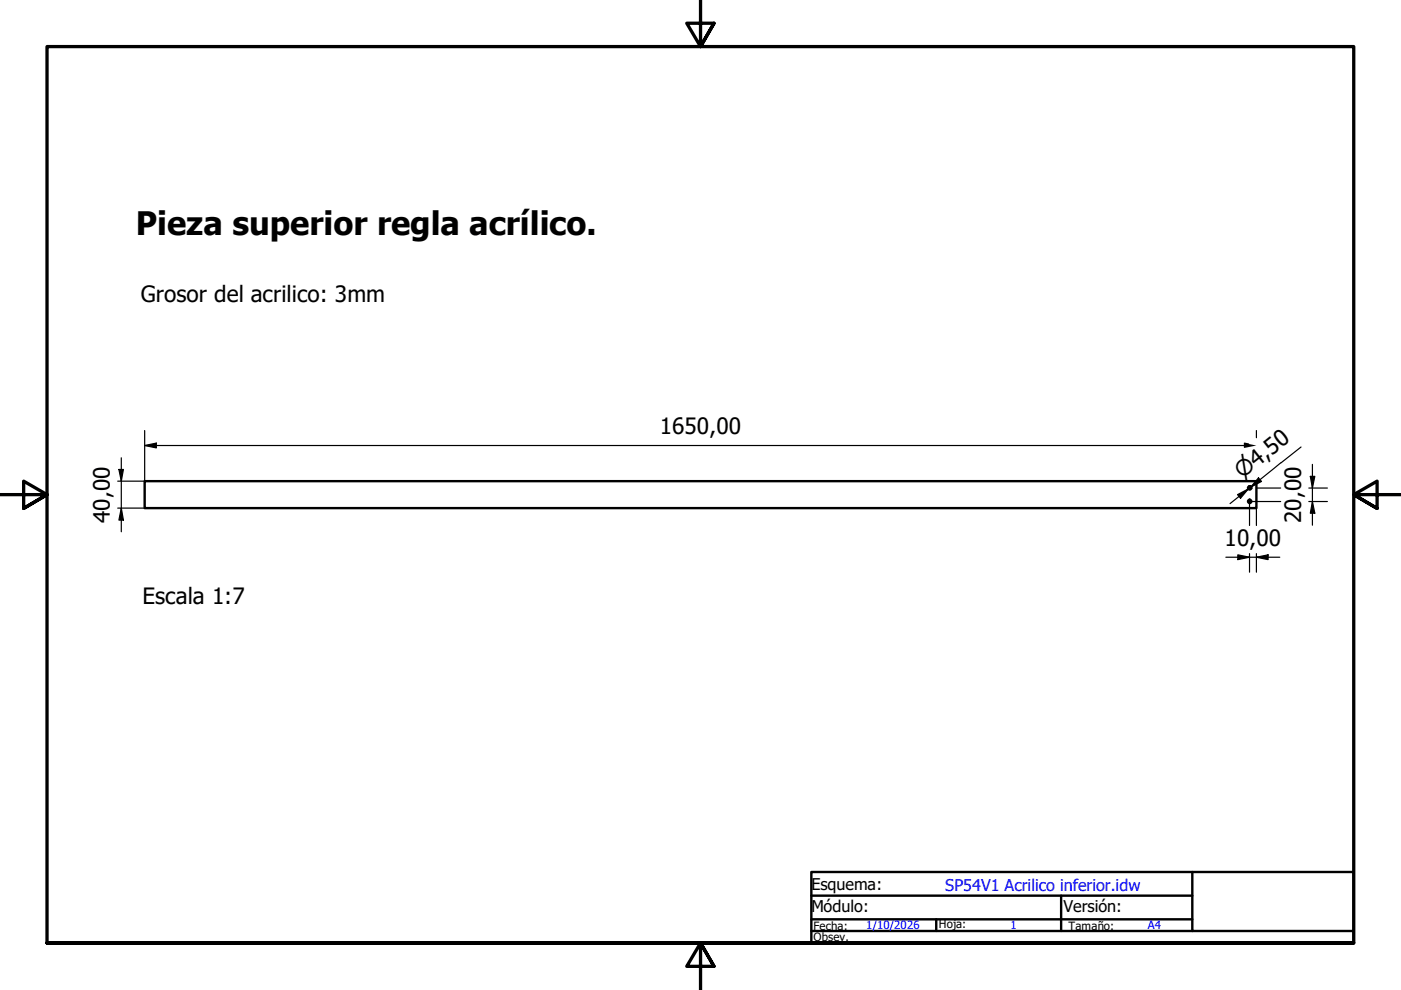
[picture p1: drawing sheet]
<svg xmlns="http://www.w3.org/2000/svg" width="297mm" height="210mm" viewBox="0 0 297 210" stroke-linecap="round" stroke-linejoin="round" font-family="sans-serif">
<!-- layer: Visible (ISO) -->
<g fill="none" stroke="#000" stroke-width=".51">
<path d="M30.7 102h235.7v5.7h-235.7z"/>
<circle cx="265" cy="103.4" r=".35"/>
<circle cx="265" cy="106.3" r=".35"/>
</g>
<!-- layer: Border (ISO) -->
<path d="M148.5 -.1v10l-2.9-5h5.8l-2.9 5 2.9-5M0 104.9h10l-5-2.9v5.8l5-2.9-5 2.9M297 104.9h-10l5-2.9v5.8l-5-2.9 5 2.9M10 199.9v-190h277v190h-277h277M151.4 204.9l-2.9-5 2.9 5h-5.8l2.9-5v10" fill="none" stroke="#000" stroke-width=".7"/>
<!-- layer: Title (ISO) -->
<path d="M172 184.9h115v15h-115zM172 197.4h80.8M172 194.9h80.8M172 189.9h80.8M198.5 194.9v2.5M225 189.9v7.5M252.8 184.9v12.5h34.2" fill="none" stroke="#000" stroke-width=".51"/>
<!-- layer: Dimension (ISO) -->
<g fill="#000">
<path d="M25.2 99.5h1l-.5 2.5z" fill-rule="evenodd"/>
<path d="M30.7 94.5l2.4-.5v1z" fill-rule="evenodd"/>
<path d="M263.8 94l2.6 .5-2.6 .5z" fill-rule="evenodd"/>
<path d="M25.7 107.7l.5 2.6h-1z" fill-rule="evenodd"/>
<path d="M262.4 117.6l2.5 .5-2.5 .6z" fill-rule="evenodd"/>
<path d="M262.4 104.9l2.3-1.2-1.7 1.9z" fill-rule="evenodd"/>
<path d="M266.8 101.3l.7 .8-2.3 1.2z" fill-rule="evenodd"/>
<path d="M266.4 118.1l2.5-.5v1.1z" fill-rule="evenodd"/>
<path d="M277.8 101h1l-.5 2.5z" fill-rule="evenodd"/>
<path d="M278.3 106.3l.5 2.5h-1z" fill-rule="evenodd"/>
</g>
<g fill="none" stroke="#000" stroke-width=".25">
<path d="M25.2 99.5h1l-.5 2.5zM25.7 97.1v15.6M30.7 94.5l2.4-.5v1zM30.7 94.5h233.7M30.7 91.3v10.7h-5.7M264.7 94.1l-.9-.1v.8M266.4 91.3v1.5M271.5 98.1l-6.3 5.2 1.9-1.6M275.8 94.8l-4.2 3.3M278.3 98.5v12.9M25 107.7h5.7M25.7 107.7l.5 2.6h-1z"/>
<path d="M259.9 118.1h11.4M262.4 104.9l2.3-1.2-1.7 1.9zM262.4 117.6l2.5 .5-2.5 .6zM264.7 103.7l-3.9 3.1M264.9 103.5h.6M264.9 117.4v3.9M266.4 118.1l2.5-.5v1.1zM266.4 107.7v3.7M266.4 117.4v3.9M266.5 103.5h5M266.8 101.3l.7 .8-2.3 1.2zM271.5 106.3h-6.6v5.1"/>
<path d="M277.5 106.3h3.9M277.5 103.5h3.9M277.8 101h1l-.5 2.5zM278.3 106.3l.5 2.5h-1z"/>
</g>
<text font-size="6.9" x="28.8" y="49.9">Pieza superior regla acrílico.</text>
<g font-size="4.8">
<text x="29.8" y="64">Grosor del acrilico: 3mm</text>
<text x="139.9" y="92">1650,00</text>
<text x="23.3" y="110.9" transform="rotate(-90 23.3 110.9)">40,00</text>
<text x="275.9" y="110.9" transform="rotate(-90 275.9 110.9)">20,00</text>
<text x="259.7" y="115.7">10,00</text>
<text x="30.2" y="128.1">Escala 1:7</text>
</g>
<text font-size="4.6" x="263.4" y="101.6" transform="rotate(-39 263.4 101.6)">⌀4,50</text>
<g font-size="3.4">
<text x="172" y="188.7">Esquema:</text>
<text x="172" y="193.5">Módulo:</text>
<text x="225.5" y="193.5">Versión:</text>
</g>
<text font-size="3.4" fill="#00f" x="200.4" y="188.8">SP54V1 Acrilico inferior.idw</text>
<g font-size="2.4">
<text x="172.5" y="197.2">Fecha:</text>
<text x="199.1" y="196.8">Hoja:</text>
<text x="226.6" y="197.1">Tamaño:</text>
<text x="172.5" y="199.6">Obsev.</text>
</g>
<g font-size="2.4" fill="#00f">
<text x="183.6" y="197">1/10/2026</text>
<text x="214.2" y="196.9">1</text>
<text x="243.4" y="197">A4</text>
</g>
</svg>
